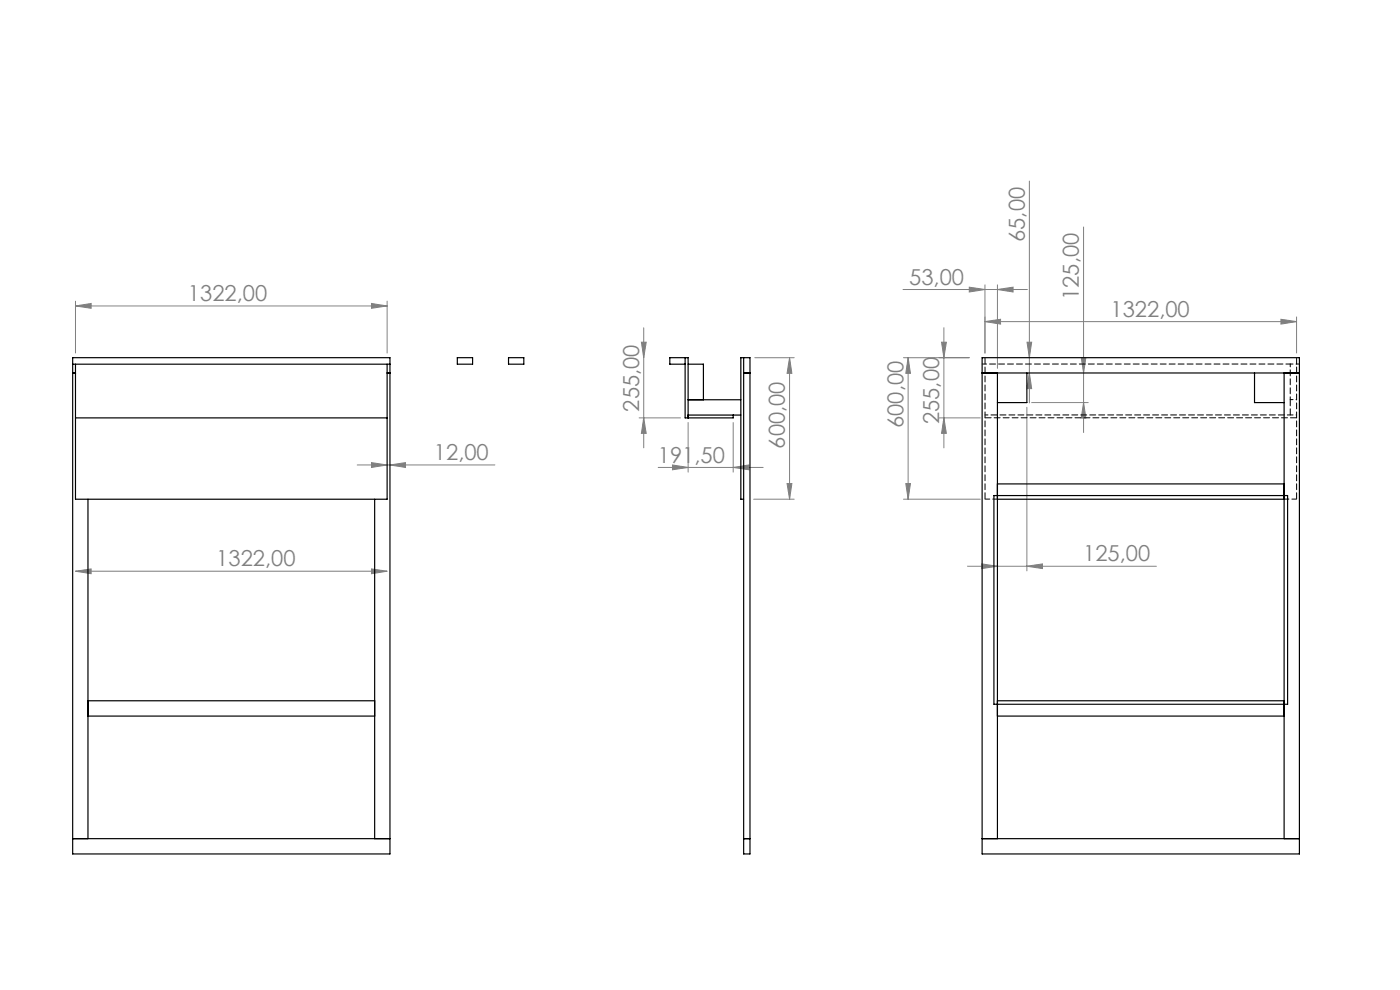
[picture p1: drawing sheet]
<svg xmlns="http://www.w3.org/2000/svg" width="297mm" height="210mm" viewBox="0 0 297 210" stroke-linecap="round" stroke-linejoin="round" font-family="sans-serif">
<g fill="none" stroke="#808080" stroke-width=".21">
<path d="M218.4 38.4v47.1M229.9 48.1v43.6M16 64.9l3.3-.5v1zM16 63.9v11M16 64.9h66.1M78.8 64.4l3.3 .5-3.3 .5zM82.1 63.9v11M136.1 72.6h1l-.5 3.3zM136.6 69.5v25.5M160.1 75.9h8.4M167.5 75.9l.5 3.3h-1zM167.5 75.9v30"/>
<path d="M191.6 61.4h26.3M191.7 75.9h13.9M192.7 75.9l.4 3.3h-.9zM192.7 75.9v30M199.7 72.6h1.1l-.6 3.3zM200.2 69.5v25.5M205.6 60.9l3.4 .5-3.4 .5zM209 60.4v14.5M209 68.2l3.3-.5v1zM209 68.2h66.1M211.6 61.4l3.3-.5v1zM211.6 60.4v17.7"/>
<path d="M217.9 72.6h1l-.5 3.3zM218.4 79.1l.5 3.3h-1zM229.4 75.8h1l-.5 3.3zM271.7 67.7l3.4 .5-3.4 .5zM275.1 67.2v7.7M75.8 98.6h29.2M78.8 98.1l3.3 .5-3.3 .6zM82.7 98.6l3.3-.5v1.1zM135.6 88.6h8.8M136.6 88.6l.5 3.3h-1zM139.6 99.2h22.3M142.7 98.6l3.3 .6-3.3 .5z"/>
<path d="M146 89.6v10.5M155.5 99.2l3.4-.6v1.1zM155.5 89.6v10.5M199.2 88.6h8.8M200.2 88.6l.6 3.3h-1.1zM217.8 86.4v34.7M218.9 85.4h12M229.9 85.4l.5 3.3h-1zM159.9 105.9h8.6M167 102.6h1l-.5 3.3zM191.7 105.9h16.3M192.2 102.6h.9l-.4 3.3z"/>
<path d="M208.3 119.6l3.3 .5-3.3 .5zM16 121.2l3.3-.5v1zM16 121.2h66.1M78.8 120.7l3.3 .5-3.3 .5zM205.2 120.1h40.1M217.8 120.1l3.4-.5v1z"/>
</g>
<g fill="#808080">
<path d="M211.6 61.4l3.3-.5v1zM205.6 60.9l3.4 .5-3.4 .5z"/>
<path d="M78.8 98.1l3.3 .5-3.3 .6zM82.7 98.6l3.3-.5v1.1zM209 68.2l3.3-.5v1zM271.7 67.7l3.4 .5-3.4 .5zM208.3 119.6l3.3 .5-3.3 .5zM217.8 120.1l3.4-.5v1z"/>
<path d="M142.7 98.6l3.3 .6-3.3 .5zM155.5 99.2l3.4-.6v1.1z"/>
<path d="M16 121.2l3.3-.5v1zM78.8 120.7l3.3 .5-3.3 .5zM16 64.9l3.3-.5v1zM78.8 64.4l3.3 .5-3.3 .5z"/>
<path d="M136.6 88.6l.5 3.3h-1zM136.1 72.6h1l-.5 3.3zM192.2 102.6h.9l-.4 3.3zM192.7 75.9l.4 3.3h-.9zM200.2 88.6l.6 3.3h-1.1zM199.7 72.6h1.1l-.6 3.3zM229.9 85.4l.5 3.3h-1zM229.4 75.8h1l-.5 3.3zM218.4 79.1l.5 3.3h-1zM217.9 72.6h1l-.5 3.3z"/>
<path d="M167.5 75.9l.5 3.3h-1zM167 102.6h1l-.5 3.3z"/>
</g>
<g fill="none" stroke="#000" stroke-width=".25">
<path d="M15.4 77.2h67.3M15.4 75.9h67.3v105.2h-67.3zM15.4 79.1h.6M16 77.2v28.7h66.1v-28.7M82.1 79.1h.6M97 75.9h3.3v1.3h-3.3zM107.9 75.9h3.2v1.3h-3.2zM145.3 77.2h-3.2v-1.3h3.9v12.7M145.3 75.9v12.7h10.2v-.6M146 77.2h3.2v7.6M157.8 75.9v105.2h1.3v-105.2h-1.9v30h.6M157.8 79.1h1.3"/>
<path d="M208.4 75.9h67.3v105.2h-67.3zM208.4 79.1h67.3M211.6 79.1v98.8M217.8 79.1v6.3h-6.2M266.1 79.1v6.3h6.3M272.4 79.1v98.8M16 88.6h66.1M146 88h11.2M146 84.8h11.2M18.7 105.9v72M79.5 105.9v72M210.9 105.1h62.3v44.3h-62.3z"/>
<path d="M211.6 105.9h60.8M211.6 102.6h60.8M18.7 148.7h60.8M18.7 151.9h60.8M211.6 148.7h60.8M211.6 151.9h60.8M15.4 177.9h67.3M157.8 177.9h1.3M208.4 177.9h67.3"/>
</g>
<path d="M275.1 77.2h.6M209 88.6h66.1M273.7 88v-3.2" fill="none" stroke="#000" stroke-width=".21" stroke-dasharray="1.3 .6"/>
<path d="M273.7 77.2v7.6M273.7 77.2h1.4M273.7 88h1.4M273.7 84.8h1.4" fill="none" stroke="#000" stroke-width=".21" stroke-dasharray="1.3 .6" stroke-dashoffset=".7"/>
<path d="M209 88h64.7" fill="none" stroke="#000" stroke-width=".21" stroke-dasharray="1.3 .6" stroke-dashoffset=".6"/>
<path d="M209 105.9v-30M275.1 105.9v-30" fill="none" stroke="#000" stroke-width=".21" stroke-dasharray="1.3 .6" stroke-dashoffset="-.1"/>
<path d="M208.4 77.2h65.3M209 105.9h2.6M272.4 105.9h2.7" fill="none" stroke="#000" stroke-width=".21" stroke-dasharray="1.3 .6" stroke-dashoffset=".3"/>
<g font-size="4.7" fill="#808080">
<text x="217.4" y="51.3" transform="rotate(-90 217.4 51.3)">65,00</text>
<text x="39.9" y="63.9">1322,00</text>
<text x="192.9" y="60.4">53,00</text>
<text x="228.9" y="63.6" transform="rotate(-90 228.9 63.6)">125,00</text>
<text x="235.6" y="67.2">1322,00</text>
<text x="135.6" y="87.3" transform="rotate(-90 135.6 87.3)">255,00</text>
<text x="199.2" y="90" transform="rotate(-90 199.2 90)">255,00</text>
<text x="166.5" y="95.2" transform="rotate(-90 166.5 95.2)">600,00</text>
<text x="191.7" y="90.8" transform="rotate(-90 191.7 90.8)">600,00</text>
<text x="92.1" y="97.6">12,00</text>
<text x="139.6" y="98.1">191,50</text>
<text x="229.8" y="119.1">125,00</text>
<text x="45.9" y="120.1">1322,00</text>
</g>
</svg>
